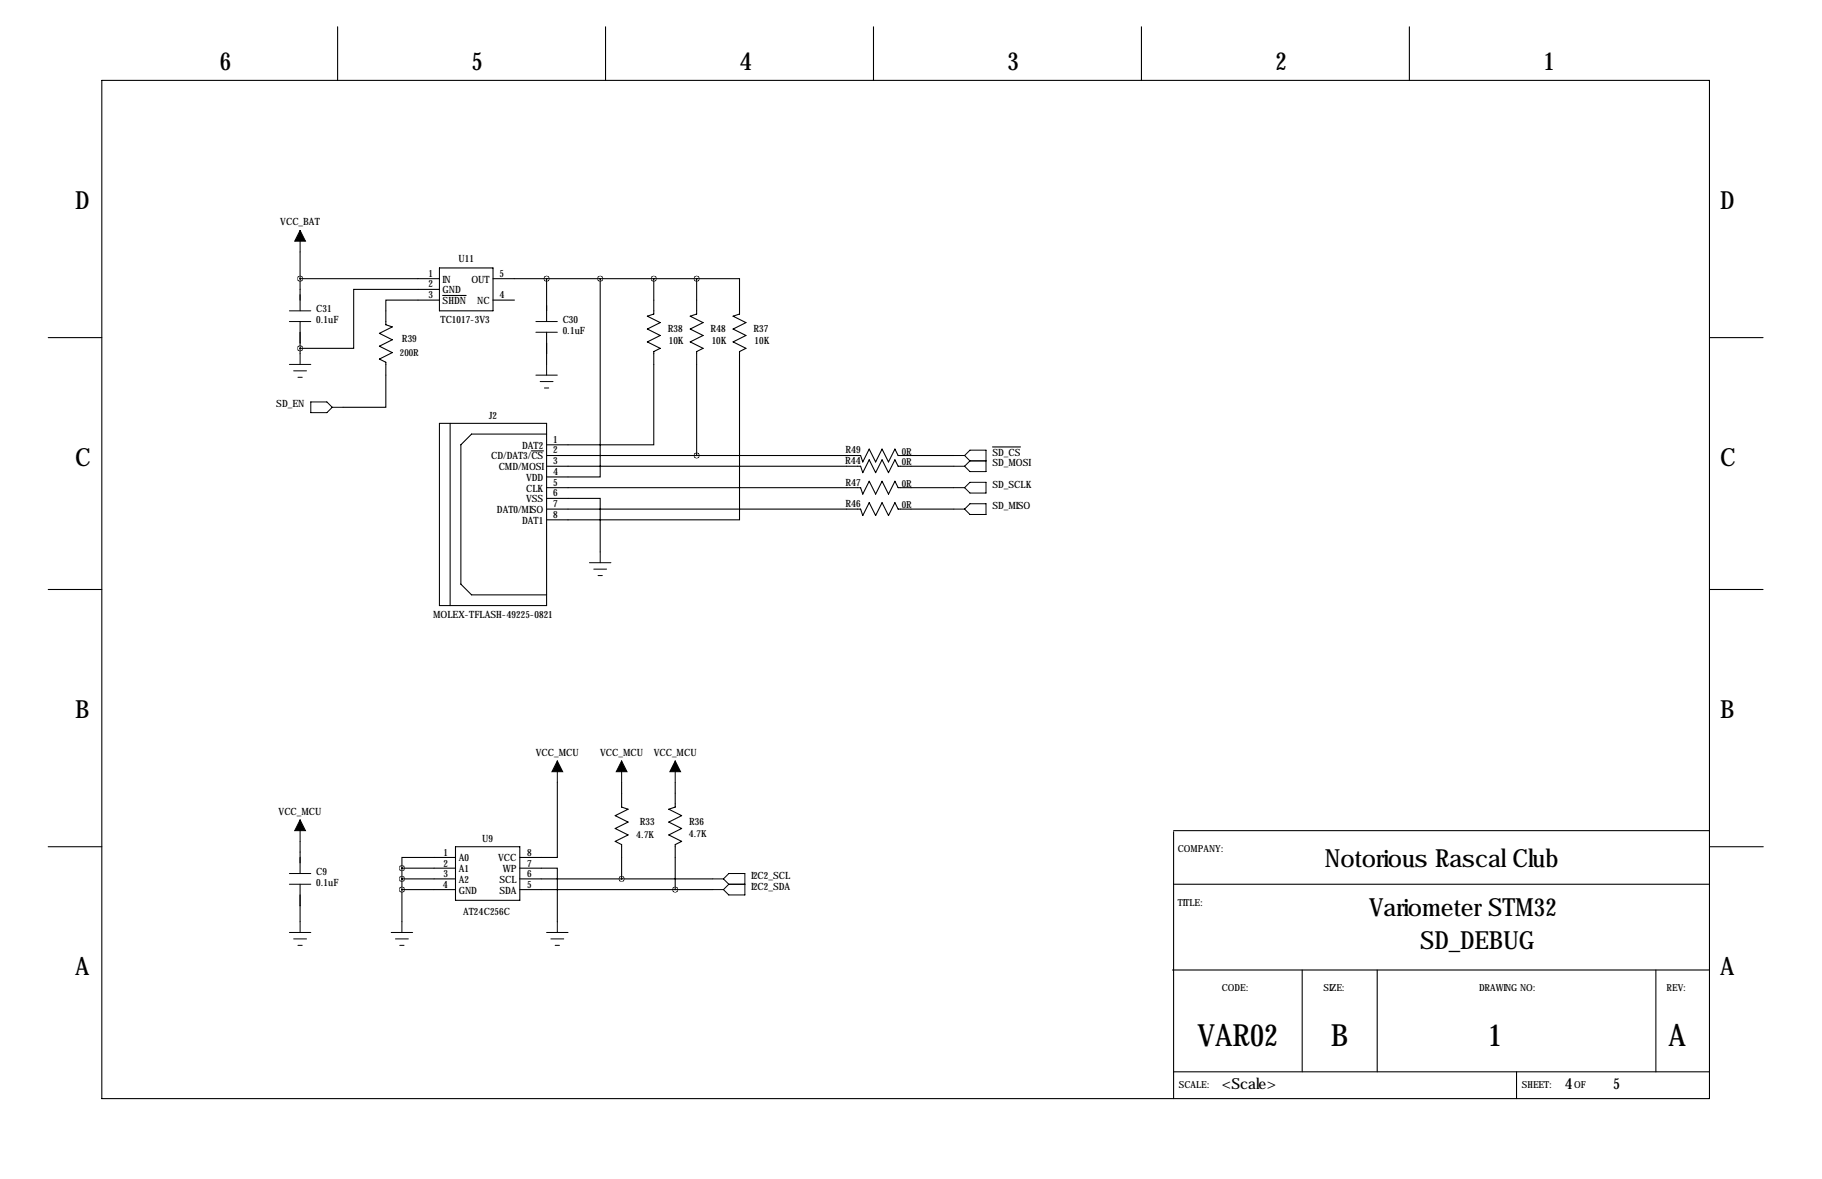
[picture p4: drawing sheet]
<svg xmlns="http://www.w3.org/2000/svg" width="432mm" height="279mm" viewBox="0 0 432 279" stroke-linecap="round" stroke-linejoin="round" font-family="sans-serif">
<g fill="none" stroke="#000" stroke-width=".25">
<path d="M24.1 19.1h381v241.2h-381zM80 6.4v12.7M143.5 6.4v12.7M207 6.4v12.7M270.5 6.4v12.7M334 6.4v12.7M71.1 59.7v14M71.1 76.2v7.6M71.1 66h33M104.1 68.6h-20.3v13.9h-12.7M104.1 71.1h-12.7v5.9l1.6 .5-3.1 1.5 3.1 1.5-3.1 1.5 3.1 1.6-3.1 1.5 1.5 .8v10.6h-10.1M104.1 63.5h12.7v10.2h-12.7z"/>
<path d="M104.9 70h5.6M116.8 66h48.3M116.8 71.1h5.1M129.5 66v10.2M129.5 78.7v7.7M142.2 66v47h-12.7M154.9 66v8.4l-1.5 .5 3.1 1.6-3.1 1.5 3.1 1.5-3.1 1.5 3.1 1.5-1.6 .8v22.1h-25.4M165.1 66h10.2v8.4l-1.6 .5 3.1 1.6-3.1 1.5 3.1 1.5-3.1 1.5 3.1 1.5-1.5 .8v39.9h-45.8M165.1 66v8.4l-1.5 .5 3 1.6-3 1.5 3 1.5-3 1.5 3 1.5-1.5 .8v24.6M11.4 80h12.7M405.1 80h12.7M104.1 100.3h25.4v43.2h-25.4z"/>
<path d="M106.7 100.3v43.2M125.9 106.9h2.9M129.5 118.1h12.7v12.7M129.5 102.9h-17.7l-2.6 2.5v33l2.6 2.6h17.7M129.5 107.9h74.5l.5 1.6 1.5-3.1 1.5 3.1 1.5-3.1 1.6 3.1 1.5-3.1 .8 1.5h13.2M129.5 110.5h74.5l.5 1.5 1.5-3 1.5 3 1.5-3 1.6 3 1.5-3 .8 1.5h13.2M129.5 115.6h74.5l.5 1.5 1.5-3.1 1.5 3.1 1.5-3.1 1.6 3.1 1.5-3.1 .8 1.6h13.2M235.2 105.9h6.7M11.4 139.7h12.7M129.5 120.7h74.5l.5 1.5 1.5-3.1 1.5 3.1 1.5-3.1 1.6 3.1 1.5-3.1 .8 1.6h13.2M405.1 139.7h12.7M71.1 199.4v7.6"/>
<path d="M132.1 185.4v17.8h-8.9M147.3 185.4v5.9l1.5 .5-3 1.5 3 1.5-3 1.5 3 1.6-3 1.5 1.5 .8v8.1M160 185.4v5.9l-1.5 .5 3 1.5-3 1.5 3 1.5-3 1.6 3 1.5-1.5 .8v10.6M278.1 197.1v63.2M278.1 196.8h127M11.4 200.7h12.7M71.1 209.5v8.9M95.2 205.7h12.7M95.2 208.3h12.7M95.2 210.8h12.7M95.2 205.7v12.7M107.9 203.2h-12.7v2.5"/>
<path d="M107.9 200.7h15.3v12.7h-15.3zM123.2 205.7h8.9v12.7M123.2 208.3h45.7M123.2 210.8h45.7M278.1 209.5h127M405.2 200.7h12.7M277.9 229.9h127.2M308.6 229.9v24.1M326.4 229.9v24.1M392.4 229.9v24.1M278.1 254h127M359.4 254v6.3"/>
</g>
<g fill="none" stroke="#000" stroke-width=".24">
<path d="M71.1 54.6v5.1M68.6 76.2h5.1M68.6 73.7h5.1M127 76.2h5.1M127 78.7h5.1M68.6 86.4h5.1M69.6 87.9h3M70.6 89.4h1M71.1 83.8v2.6M73.7 95.2h3.8l1.2 1.3-1.2 1.3h-3.8zM78.7 96.5h2.6M127 88.9h5.1"/>
<path d="M128 90.4h3.1M129 91.9h1M129.5 86.4v2.5M226.1 107.9h2.5M226.1 110.5h2.5M226.1 115.6h2.5M228.6 107.9l1.3 1.3M228.6 107.9l1.3-1.2h3.8v5.1h-3.8l-1.3-1.3M229.9 109.2h3.8M229.9 114.3h3.8v2.5h-3.8l-1.3-1.2zM229.9 119.4h3.8v2.5h-3.8l-1.3-1.2zM229.9 109.2l-1.3 1.3"/>
<path d="M139.7 133.3h5.1M140.7 134.9h3.1M141.7 136.4h1M142.2 130.8v2.5M226.1 120.7h2.5M71.1 194.3v5.1M132.1 180.3v5.1M147.3 180.3v5.1M160 180.3v5.1M68.6 207h5.1M68.6 209.5h5.1M71.1 218.4v2.6"/>
<path d="M95.2 218.4v2.6M132.1 218.4v2.6M168.9 208.3h2.5M168.9 210.8h2.5M171.4 208.3l1.3-1.3h3.8v5.1h-3.8l-1.3-1.3M171.4 208.3l1.3 1.2M172.7 209.5h3.8M172.7 209.5l-1.3 1.3M68.6 221h5.1M69.6 222.5h3M70.6 224h1M92.7 221h5.1"/>
<path d="M93.7 222.5h3.1M94.7 224h1.1M129.5 221h5.1M130.6 222.5h3M131.6 224h1"/>
</g>
<path d="M71.1 54.6l1.3 2.6h-2.6zM71.1 194.3l1.3 2.5h-2.6zM132.1 180.3l1.2 2.6h-2.5zM147.3 180.3l1.3 2.6h-2.6zM160 180.3l1.3 2.6h-2.6z" fill="#000" stroke="#000" stroke-width=".24"/>
<path d="M95.2 210.8a.05 .05 0 0 0 .1 0 .05 .05 0 0 0-.1 0zM95.2 208.3a.05 .05 0 0 0 .1 0 .05 .05 0 0 0-.1 0zM95.2 205.7a.05 .05 0 0 0 .1 0 .05 .05 0 0 0-.1 0zM147.3 208.3a.05 .05 0 0 0 .1 0 .05 .05 0 0 0-.1 0zM160 210.8a.05 .05 0 0 0 .1 0 .05 .05 0 0 0-.1 0zM129.5 66a.05 .05 0 0 0 .1 0 .05 .05 0 0 0-.1 0zM71.1 66a.05 .05 0 0 0 .1 0 .05 .05 0 0 0-.1 0zM71.1 82.6a.05 .05 0 0 0 .1 0 .05 .05 0 0 0-.1 0zM142.2 66a.05 .05 0 0 0 .1 0 .05 .05 0 0 0-.1 0zM154.9 66a.05 .05 0 0 0 .1 0 .05 .05 0 0 0-.1 0z" fill="#000" stroke="#000" stroke-width="1.3"/>
<g font-size="7.3">
<text x="283.8" y="248">VAR02</text>
<text x="315.4" y="248">B</text>
<text x="352.7" y="248">1</text>
<text x="395.4" y="248">A</text>
</g>
<g font-size="5.9">
<text x="52.1" y="16.5">6</text>
<text x="111.8" y="16.5">5</text>
<text x="175.3" y="16.5">4</text>
<text x="238.8" y="16.5">3</text>
<text x="302.3" y="16.5">2</text>
<text x="365.8" y="16.5">1</text>
<text x="17.8" y="49.5">D</text>
<text x="407.7" y="49.5">D</text>
<text x="17.8" y="110.5">C</text>
<text x="407.7" y="110.5">C</text>
<text x="17.8" y="170.2">B</text>
<text x="407.7" y="170.2">B</text>
<text x="314" y="205.5">Notorious Rascal Club</text>
<text x="324.5" y="217">Variometer STM32</text>
<text x="336.5" y="224.8">SD_DEBUG</text>
<text x="17.8" y="231.1">A</text>
<text x="407.7" y="231.1">A</text>
</g>
<g font-size="3.6">
<text x="289.6" y="258">&lt;Scale&gt;</text>
<text x="370.8" y="258">4</text>
<text x="382.3" y="258">5</text>
</g>
<g font-size="2.4">
<text x="66.4" y="53.3">VCC_BAT</text>
<text x="101.5" y="65.5">1</text>
<text x="108.7" y="62">U11</text>
<text x="118.4" y="65.5">5</text>
<text x="101.5" y="68.1">2</text>
<text x="101.5" y="70.6">3</text>
<text x="104.9" y="67">IN</text>
<text x="104.9" y="69.5">GND</text>
<text x="111.7" y="67">OUT</text>
<text x="118.4" y="70.6">4</text>
<text x="74.9" y="73.9">C31</text>
<text x="74.9" y="76.5">0.1uF</text>
<text x="104.4" y="76.5">TC1017-3V3</text>
<text x="104.9" y="72.1">SHDN</text>
<text x="113.1" y="72.1">NC</text>
<text x="133.3" y="76.5">C30</text>
<text x="95.3" y="81.1">R39</text>
<text x="133.3" y="79.1">0.1uF</text>
<text x="158.3" y="78.6">R38</text>
<text x="158.5" y="81.5">10K</text>
<text x="168.3" y="78.6">R48</text>
<text x="168.7" y="81.5">10K</text>
<text x="178.6" y="78.6">R37</text>
<text x="178.8" y="81.5">10K</text>
<text x="65.5" y="96.5">SD_EN</text>
<text x="115.9" y="99.3">J2</text>
<text x="123.8" y="106.3">DAT2</text>
<text x="131.1" y="104.9">1</text>
<text x="131.1" y="107.4">2</text>
<text x="200.4" y="107.4">R49</text>
<text x="235.2" y="107.9">SD_CS</text>
<text x="116.4" y="108.9">CD/DAT3/CS</text>
<text x="118.2" y="111.4">CMD/MOSI</text>
<text x="124.7" y="114">VDD</text>
<text x="131.1" y="110">3</text>
<text x="131.1" y="112.5">4</text>
<text x="200.3" y="110">R44</text>
<text x="235.2" y="110.5">SD_MOSI</text>
<text x="124.7" y="116.5">CLK</text>
<text x="124.7" y="119">VSS</text>
<text x="131.1" y="115.1">5</text>
<text x="131.1" y="117.6">6</text>
<text x="200.4" y="115.1">R47</text>
<text x="235.2" y="115.6">SD_SCLK</text>
<text x="117.8" y="121.6">DAT0/MISO</text>
<text x="123.8" y="124.1">DAT1</text>
<text x="131.1" y="120.1">7</text>
<text x="131.1" y="122.7">8</text>
<text x="200.4" y="120.1">R46</text>
<text x="235.2" y="120.7">SD_MISO</text>
<text x="102.6" y="146.4">MOLEX-TFLASH-49225-0821</text>
<text x="127" y="179.1">VCC_MCU</text>
<text x="142.2" y="179.1">VCC_MCU</text>
<text x="154.9" y="179.1">VCC_MCU</text>
<text x="66" y="193">VCC_MCU</text>
<text x="151.7" y="195.4">R33</text>
<text x="163.3" y="195.4">R36</text>
<text x="105.1" y="202.8">1</text>
<text x="114.3" y="199.6">U9</text>
<text x="125" y="202.8">8</text>
<text x="74.9" y="207.3">C9</text>
<text x="74.9" y="209.9">0.1uF</text>
<text x="105.1" y="205.4">2</text>
<text x="105.1" y="207.9">3</text>
<text x="108.7" y="204.1">A0</text>
<text x="108.7" y="206.7">A1</text>
<text x="108.7" y="209.2">A2</text>
<text x="118.1" y="204.1">VCC</text>
<text x="118.4" y="209.2">SCL</text>
<text x="119.2" y="206.7">WP</text>
<text x="125" y="205.4">7</text>
<text x="125" y="207.9">6</text>
<text x="178.1" y="208.3">I2C2_SCL</text>
<text x="104.9" y="210.5">4</text>
<text x="108.7" y="211.8">GND</text>
<text x="118.4" y="211.8">SDA</text>
<text x="125" y="210.5">5</text>
<text x="178.1" y="210.8">I2C2_SDA</text>
<text x="109.7" y="216.7">AT24C256C</text>
</g>
<g font-size="2.3">
<text x="94.8" y="84.3">200R</text>
<text x="213.7" y="107.7">0R</text>
<text x="213.7" y="110.3">0R</text>
<text x="213.7" y="115.3">0R</text>
<text x="213.7" y="120.4">0R</text>
<text x="150.8" y="198.6">4.7K</text>
<text x="163.2" y="198.4">4.7K</text>
<text x="279.1" y="201.9">COMPANY:</text>
<text x="279.1" y="214.6">TITLE:</text>
<text x="289.6" y="234.9">CODE:</text>
<text x="313.7" y="234.9">SIZE:</text>
<text x="350.5" y="234.9">DRAWING NO:</text>
<text x="395" y="234.9">REV:</text>
<text x="279.4" y="257.8">SCALE:</text>
<text x="360.7" y="257.8">SHEET:</text>
<text x="373.1" y="257.8">OF</text>
</g>
</svg>
